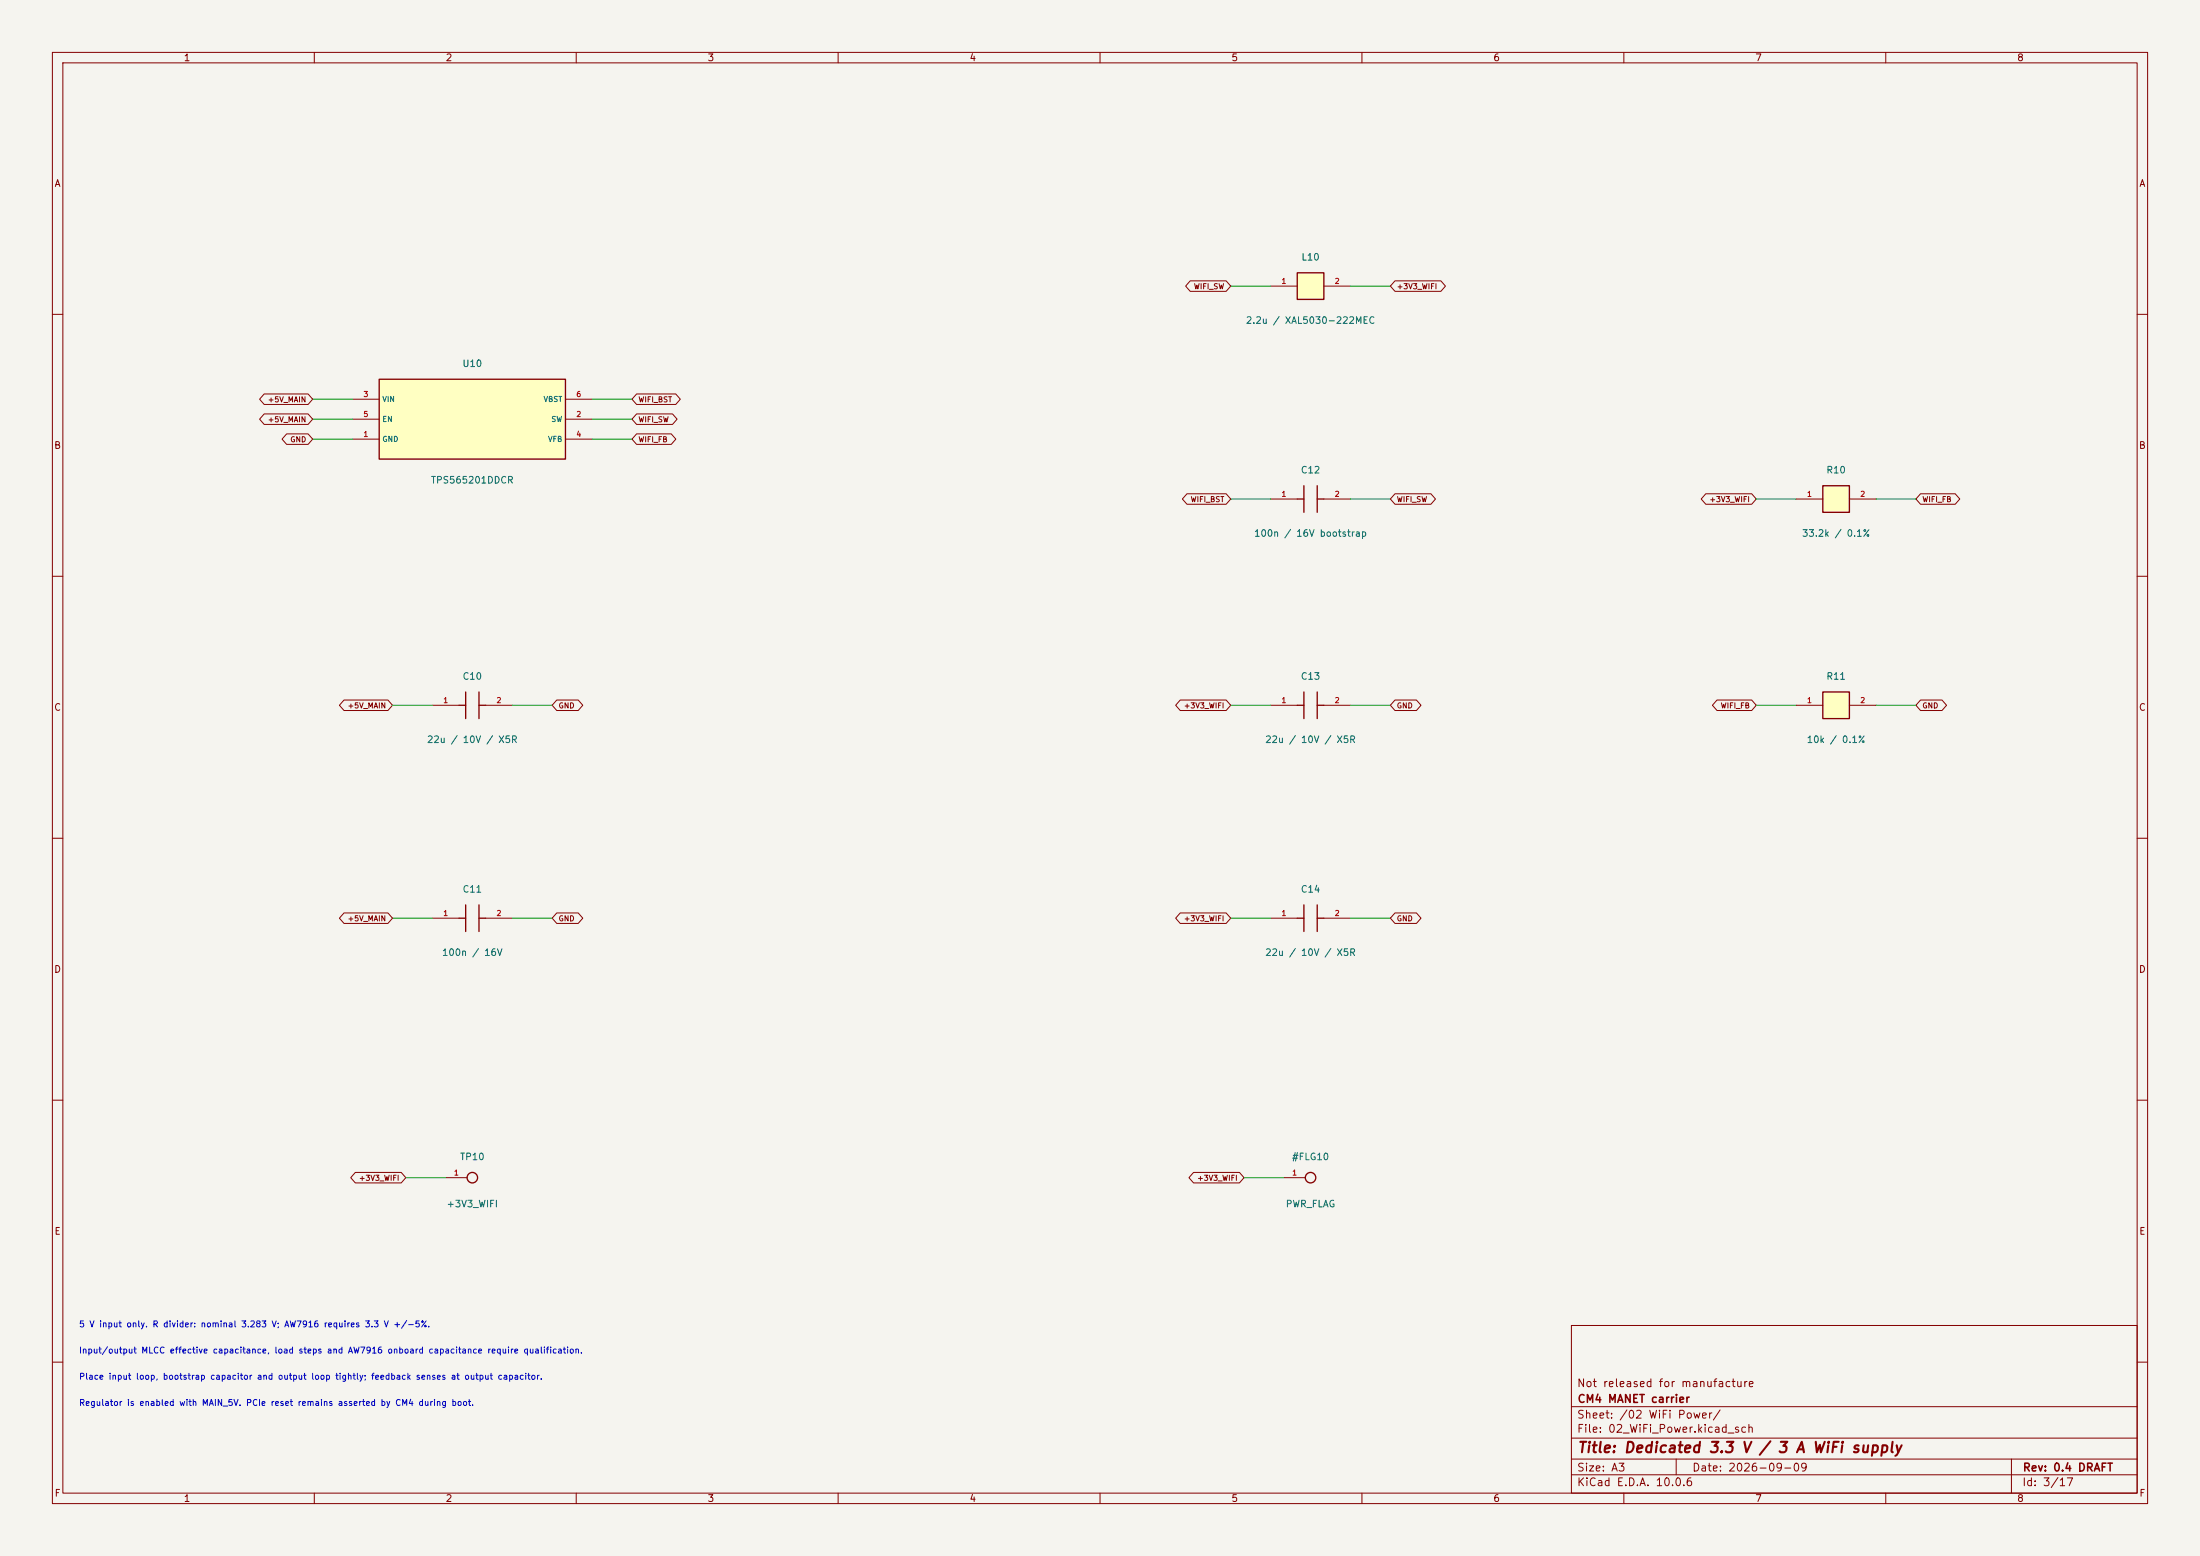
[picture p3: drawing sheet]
<svg xmlns="http://www.w3.org/2000/svg" width="420mm" height="297mm" viewBox="0 0 420 297" stroke-linecap="round" stroke-linejoin="round" font-family="sans-serif">
<path d="M0 0h420v297h-420z" fill="#f5f4ef" stroke="#f5f4ef" stroke-width=".19"/>
<g fill="none" stroke="#840000" stroke-width=".19">
<path d="M10 10h400v277h-400zM12 12h396v273h-396zM60 10v2M110 10v2M160 10v2M210 10v2M260 10v2M310 10v2M360 10v2M10 60h2M408 60h2M10 110h2"/>
<path d="M408 110h2M82.5 134.6h5.1M92.7 134.6h5.1M10 160h2M408 160h2M10 210h2M408 210h2M300 253h108v32h-108zM10 260h2M300 278.5h108M300 274.5h108M300 268.5h108"/>
<path d="M320 278.5v3M384 278.5v6.5M408 260h2M60 285v2M110 285v2M160 285v2M210 285v2M260 285v2M300 281.5h108M310 285v2M360 285v2"/>
</g>
<path d="M87.6 134.6h1.3M88.9 132.1v5.1M91.4 134.6h1.3M91.4 132.1v5.1" fill="none" stroke="#840000" stroke-width=".25"/>
<path d="M348 132.1h5.1v5.1h-5.1z" fill="#ffffc2"/>
<path d="M348 132.1h5.1v5.1h-5.1z" fill="none" stroke="#840000" stroke-width=".25"/>
<path d="M342.9 134.6h5.1M353.1 134.6h5" fill="none" stroke="#840000" stroke-width=".19"/>
<path d="M348 92.7h5.1v5.1h-5.1z" fill="#ffffc2"/>
<g fill="none" stroke="#840000" stroke-width=".25">
<path d="M348 92.7h5.1v5.1h-5.1zM247.6 175.3h1.3M248.9 172.7v5.1M251.5 175.3h1.2M251.5 172.7v5.1"/>
<circle cx="250.2" cy="224.8" r="1"/>
</g>
<path d="M342.9 95.3h5.1M353.1 95.3h5M242.6 175.3h5M252.7 175.3h5.1M245.1 224.8h4.1" fill="none" stroke="#840000" stroke-width=".19"/>
<path d="M72.4 72.4h35.5v15.2h-35.5z" fill="#ffffc2"/>
<g fill="none" stroke="#840000" stroke-width=".25">
<path d="M72.4 72.4h35.5v15.2h-35.5zM247.6 95.3h1.3M248.9 92.7v5.1M251.5 95.3h1.2M251.5 92.7v5.1"/>
<circle cx="90.2" cy="224.8" r="1"/>
</g>
<path d="M67.3 76.2h5.1M107.9 76.2h5.1M67.3 83.8h5.1M67.3 80h5.1M107.9 83.8h5.1M107.9 80h5.1M242.6 95.3h5M252.7 95.3h5.1M85.1 224.8h4.1" fill="none" stroke="#840000" stroke-width=".19"/>
<path d="M247.6 52.1h5.1v5.1h-5.1z" fill="#ffffc2"/>
<path d="M247.6 52.1h5.1v5.1h-5.1zM247.6 134.6h1.3M248.9 132.1v5.1M251.5 134.6h1.2M251.5 132.1v5.1M87.6 175.3h1.3M88.9 172.7v5.1M91.4 175.3h1.3M91.4 172.7v5.1" fill="none" stroke="#840000" stroke-width=".25"/>
<g fill="none" stroke="#840000" stroke-width=".19">
<path d="M227.2 53.6h6.9l.8 1-.8 1h-6.9l-.9-1zM242.6 54.6h5M252.7 54.6h5.1M266.3 53.6h8.8l.8 1-.8 1h-8.8l-.9-1zM50.4 75.2h8.4l.9 1-.9 1h-8.4l-.8-1zM50.4 79h8.4l.9 1-.9 1h-8.4l-.8-1zM121.5 75.2h7.5l.9 1-.9 1h-7.5l-.9-1zM121.5 79h6.9l.9 1-.9 1h-6.9l-.9-1zM54.7 82.8h4.1l.9 1-.9 1h-4.1l-.9-1zM121.5 82.8h6.6l.9 1-.9 1h-6.6l-.9-1zM226.6 94.2h7.5l.8 1.1-.8 1h-7.5l-.9-1zM266.3 94.2h6.9l.8 1.1-.8 1h-6.9l-.9-1z"/>
<path d="M325.6 94.2h8.8l.9 1.1-.9 1h-8.8l-.8-1zM366.6 94.2h6.7l.8 1.1-.8 1h-6.7l-.8-1zM65.7 133.6h8.4l.8 1-.8 1h-8.4l-.9-1zM106.3 133.6h4.1l.9 1-.9 1h-4.1l-.9-1zM225.3 133.6h8.8l.8 1-.8 1h-8.8l-.9-1zM242.6 134.6h5M252.7 134.6h5.1M266.3 133.6h4.1l.9 1-.9 1h-4.1l-.9-1zM327.8 133.6h6.6l.9 1-.9 1h-6.6l-.9-1zM366.6 133.6h4.1l.9 1-.9 1h-4.1l-.8-1zM65.7 174.3h8.4l.8 1-.8 1h-8.4l-.9-1zM82.5 175.3h5.1"/>
<path d="M92.7 175.3h5.1M106.3 174.3h4.1l.9 1-.9 1h-4.1l-.9-1zM225.3 174.3h8.8l.8 1-.8 1h-8.8l-.9-1zM266.3 174.3h4.1l.9 1-.9 1h-4.1l-.9-1zM67.8 223.8h8.8l.9 1-.9 1h-8.8l-.8-1zM227.9 223.8h8.7l.9 1-.9 1h-8.7l-.9-1z"/>
</g>
<g fill="none" stroke="#009600" stroke-width=".19">
<path d="M234.9 54.6h7.7M257.8 54.6h7.6M59.7 76.2h7.6M113 76.2h7.6M59.7 80h7.6M59.7 83.8h7.6M113 80h7.6M113 83.8h7.6M234.9 95.3h7.7M257.8 95.3h7.6M335.3 95.3h7.6M358.1 95.3h7.7"/>
<path d="M74.9 134.6h7.6M97.8 134.6h7.6M234.9 134.6h7.7M257.8 134.6h7.6M335.3 134.6h7.6M358.1 134.6h7.7M74.9 175.3h7.6M97.8 175.3h7.6M234.9 175.3h7.7M257.8 175.3h7.6M77.5 224.8h7.6M237.5 224.8h7.6"/>
</g>
<text font-size="2" fill="#840000" x="301" y="277.8">Title: Dedicated 3.3 V / 3 A WiFi supply</text>
<g font-size="1.5" fill="#840000">
<text x="300.9" y="265.1">Not released for manufacture</text>
<text x="301" y="268.1">CM4 MANET carrier</text>
<text x="300.9" y="273.8">File: 02_WiFi_Power.kicad_sch</text>
<text x="300.9" y="271.1">Sheet: /02 WiFi Power/</text>
<text x="300.9" y="281.2">Size: A3</text>
<text x="322.9" y="281.2">Date: 2026-09-09</text>
<text x="386" y="281.2">Rev: 0.4 DRAFT</text>
<text x="300.9" y="284">KiCad E.D.A. 10.0.6</text>
<text x="385.9" y="284">Id: 3/17</text>
</g>
<g font-size="1.3" fill="#840000">
<text x="35" y="12">1</text>
<text x="85" y="12">2</text>
<text x="135" y="12">3</text>
<text x="185" y="12">4</text>
<text x="235" y="12">5</text>
<text x="285" y="12">6</text>
<text x="335" y="12">7</text>
<text x="385" y="12">8</text>
<text x="10.3" y="36">A</text>
<text x="408.3" y="36">A</text>
<text x="10.2" y="86">B</text>
<text x="408.2" y="86">B</text>
<text x="10.2" y="136">C</text>
<text x="408.2" y="136">C</text>
<text x="10.2" y="186">D</text>
<text x="408.2" y="186">D</text>
<text x="10.3" y="236">E</text>
<text x="408.3" y="236">E</text>
<text x="10.3" y="286">F</text>
<text x="35" y="287">1</text>
<text x="85" y="287">2</text>
<text x="135" y="287">3</text>
<text x="185" y="287">4</text>
<text x="235" y="287">5</text>
<text x="285" y="287">6</text>
<text x="335" y="287">7</text>
<text x="385" y="287">8</text>
<text x="408.3" y="286">F</text>
</g>
<g font-size="1.3" fill="#006464">
<text x="248.3" y="50">L10</text>
<text x="237.7" y="62.1">2.2u / XAL5030-222MEC</text>
<text x="88.2" y="70.4">U10</text>
<text x="82.2" y="92.6">TPS565201DDCR</text>
<text x="248.2" y="90.7">C12</text>
<text x="348.5" y="90.7">R10</text>
<text x="239.3" y="102.8">100n / 16V bootstrap</text>
<text x="343.9" y="102.8">33.2k / 0.1%</text>
<text x="88.2" y="130">C10</text>
<text x="248.2" y="130">C13</text>
<text x="348.5" y="130">R11</text>
<text x="81.4" y="142.1">22u / 10V / X5R</text>
<text x="241.4" y="142.1">22u / 10V / X5R</text>
<text x="344.8" y="142.1">10k / 0.1%</text>
<text x="88.2" y="170.7">C11</text>
<text x="248.2" y="170.7">C14</text>
<text x="84.3" y="182.8">100n / 16V</text>
<text x="241.4" y="182.8">22u / 10V / X5R</text>
<text x="87.7" y="221.8">TP10</text>
<text x="246.5" y="221.8">#FLG10</text>
<text x="85.1" y="230.8">+3V3_WIFI</text>
<text x="245.3" y="230.8">PWR_FLAG</text>
</g>
<g font-size="1.2" fill="#0000c2">
<text x="15" y="253.6">5 V input only. R divider: nominal 3.283 V; AW7916 requires 3.3 V +/-5%.</text>
<text x="15" y="258.6">Input/output MLCC effective capacitance, load steps and AW7916 onboard capacitance require qualification.</text>
<text x="15" y="263.6">Place input loop, bootstrap capacitor and output loop tightly; feedback senses at output capacitor.</text>
<text x="15" y="268.6">Regulator is enabled with MAIN_5V. PCIe reset remains asserted by CM4 during boot.</text>
</g>
<g font-size="1" fill="#840000">
<text x="227.8" y="55.4">WIFI_SW</text>
<text x="266.6" y="55.4">+3V3_WIFI</text>
<text x="51" y="77">+5V_MAIN</text>
<text x="121.8" y="77">WIFI_BST</text>
<text x="51" y="80.8">+5V_MAIN</text>
<text x="121.8" y="80.8">WIFI_SW</text>
<text x="55.3" y="84.6">GND</text>
<text x="121.8" y="84.6">WIFI_FB</text>
<text x="227.2" y="96.1">WIFI_BST</text>
<text x="266.6" y="96.1">WIFI_SW</text>
<text x="326.2" y="96.1">+3V3_WIFI</text>
<text x="366.9" y="96.1">WIFI_FB</text>
<text x="66.3" y="135.4">+5V_MAIN</text>
<text x="106.5" y="135.4">GND</text>
<text x="225.9" y="135.4">+3V3_WIFI</text>
<text x="266.6" y="135.4">GND</text>
<text x="328.4" y="135.4">WIFI_FB</text>
<text x="366.9" y="135.4">GND</text>
<text x="66.3" y="176.1">+5V_MAIN</text>
<text x="106.5" y="176.1">GND</text>
<text x="225.9" y="176.1">+3V3_WIFI</text>
<text x="266.6" y="176.1">GND</text>
<text x="68.4" y="225.6">+3V3_WIFI</text>
<text x="228.5" y="225.6">+3V3_WIFI</text>
</g>
<g font-size="1" fill="#a90000">
<text x="244.5" y="54.4">1</text>
<text x="254.7" y="54.4">2</text>
<text x="69.3" y="76">3</text>
<text x="109.9" y="76">6</text>
<text x="69.3" y="83.6">1</text>
<text x="69.3" y="79.8">5</text>
<text x="109.9" y="79.8">2</text>
<text x="109.9" y="83.6">4</text>
<text x="244.5" y="95.1">1</text>
<text x="254.7" y="95.1">2</text>
<text x="344.9" y="95.1">1</text>
<text x="355" y="95.1">2</text>
<text x="84.5" y="134.4">1</text>
<text x="94.7" y="134.4">2</text>
<text x="244.5" y="134.4">1</text>
<text x="254.7" y="134.4">2</text>
<text x="344.9" y="134.4">1</text>
<text x="355" y="134.4">2</text>
<text x="84.5" y="175.1">1</text>
<text x="94.7" y="175.1">2</text>
<text x="244.5" y="175.1">1</text>
<text x="254.7" y="175.1">2</text>
<text x="86.6" y="224.6">1</text>
<text x="246.6" y="224.6">1</text>
</g>
<g font-size="1" fill="#006464">
<text x="72.9" y="77">VIN</text>
<text x="103.7" y="77">VBST</text>
<text x="72.9" y="80.8">EN</text>
<text x="105.1" y="80.8">SW</text>
<text x="72.9" y="84.6">GND</text>
<text x="104.5" y="84.6">VFB</text>
</g>
</svg>
